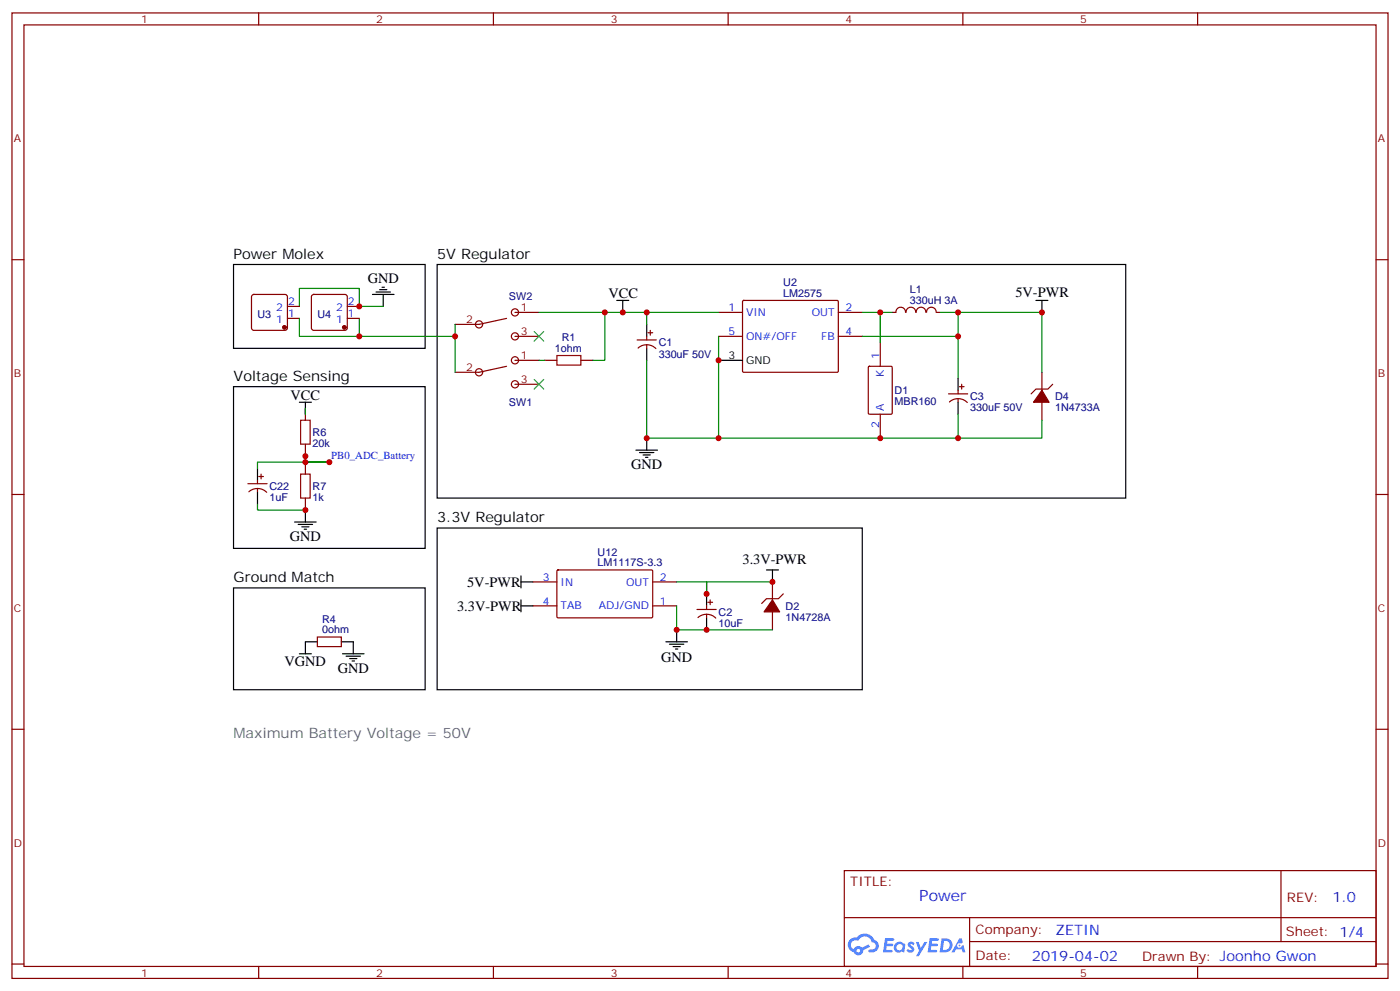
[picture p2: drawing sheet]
<svg xmlns="http://www.w3.org/2000/svg" width="412mm" height="292mm" viewBox="0 0 412 292" stroke-linecap="round" stroke-linejoin="round" font-family="sans-serif">
<g fill="none" stroke="#870000" stroke-width=".35">
<path d="M3.5 3.8h405.4v284.3h-405.4zM7.1 7.3h398.2v277.3h-398.2zM76.2 3.8v3.5M145.3 3.8v3.5M214.5 3.8v3.5M283.6 3.8v3.5M352.8 3.8v3.5M3.5 76.5h3.6M405.3 76.5h3.6M3.5 145.6h3.6M405.3 145.6h3.6M3.5 214.8h3.6"/>
<path d="M405.3 214.8h3.6M248.7 256.4h156.6v28.2h-156.6zM377.3 256.4v20.9M248.7 270.2h156.5M285.6 277.3h119.6M285.6 270.2v14.2M3.5 283.9h3.6M76.2 284.6v3.5M145.3 284.6v3.5M214.5 284.6v3.5M283.6 284.6v3.5M352.8 284.6v3.5"/>
<path d="M405.3 283.9h3.6"/>
</g>
<g fill="#5487ff">
<path d="M267.7 277.6a1.22 1.22 0 0 1 1.7 .2l-.4 .6a.47 .47 0 0 0-.3-.4 .47 .47 0 0 0-.5 .2l.1 .2a1.14 1.14 0 0 1 .8 1.8 1.14 1.14 0 0 1-1.9 0l-.2-.2 .5-.6 .7 .5a.29 .29 0 0 0 .3-.3 .29 .29 0 0 0-.2-.3 1.04 1.04 0 0 1-.6-1.7z"/>
<path d="M260.7 276.3h2.4l.3 .2-.2 .5-1.8 .1-.1 .8h1.5l.3 .4-.3 .4h-1.6l-.2 1.1h1.7l.2 .3-.2 .3-2.6 .1z"/>
<path d="M273.8 276.3h2.4l.3 .2-.1 .5-1.8 .1-.2 .8h1.6l.3 .4-.4 .4h-1.6l-.1 1.1h1.7l.2 .3-.2 .3-2.6 .1z"/>
<path d="M282.6 276.3h.7l.3 1.3-.6 .3a.69 .69 0 0 0-1 .3 .69 .69 0 0 0 .4 .9 .69 .69 0 0 0 .9-.6l.5-.2 .6 2.2h-.8l-.2-.9h-1.8l-.5 .9h-.8z"/>
<path d="M269.8 277.4h.8l.6 1.8 1.1-1.8h.9l-2.6 4.2h-.8l.9-1.5z"/>
<path d="M277.4 276.3l-.6 4.2h1.3a2.11 2.11 0 0 0 2.5-2.1 2.11 2.11 0 0 0-2.5-2.1zM278.1 277.1a1.39 1.39 0 0 1 1.7 1.4 1.39 1.39 0 0 1-1.8 1.3h-.3z"/>
<path d="M263.7 277.9a1.54 1.54 0 0 0-.1 2.2 1.54 1.54 0 0 0 2.2 .1l.6 .3 .3-2.3-.2-.3h-.4a1.49 1.49 0 0 0-2.4 0zM264 278.9a.94 .94 0 0 1 1.8 0 .94 .94 0 0 1-1.8 0z"/>
<path d="M250.4 276.7a2.18 2.18 0 0 0 1.1 3.7 1.44 1.44 0 0 0 1.6 .9 1.44 1.44 0 0 0 1.2-1.4l2-1.1-.5-.7-1.9 1a1.47 1.47 0 0 0-2.4 .4 1.39 1.39 0 0 1-.7-1.9 1.39 1.39 0 0 1 2-.5 2.12 2.12 0 0 1 2.2-1.3 2.12 2.12 0 0 1 1.9 1.7 1.14 1.14 0 0 1 1.1 1.4 1.14 1.14 0 0 1-1.7 .7 .43 .43 0 0 0-.5 .4 .43 .43 0 0 0 .4 .5 1.98 1.98 0 0 0 2.5-1.2 1.98 1.98 0 0 0-1.2-2.6 3.1 3.1 0 0 0-5.3-.6l-.9 .1zM252.3 280a.55 .55 0 0 1 1.1 0 .55 .55 0 0 1-1.1 0z"/>
<circle cx="282.6" cy="278.4" r=".26"/>
</g>
<g fill="none" stroke="#870000" stroke-width=".35">
<path d="M74.3 86.9l.5-.2h9.2l.5 .2 .2 .5v9.2l-.3 .5-.4 .2h-9.2l-.5-.2-.2-.5v-9.2zM84.7 93.8h3.5M84.7 90.2h3.5M92 86.9l.4-.2h9.2l.5 .2 .2 .5v9.2l-.2 .5-.5 .2h-9.2l-.5-.2-.2-.5v-9.2zM102.3 93.8h3.5M102.3 90.2h3.5M149.2 93.8l-8.1 1.7h-7M151.7 99.1h7M151.7 92h7M190.5 99.1v1M190.9 98h1.4M191.6 97.3v1.4"/>
<path d="M211.7 99.1h7M211.7 92h7M218.8 88.7l.3-.2h27.7l.1 .3v20.7l-.3 .1h-27.7l-.2-.3zM246.9 99.1h7.1M246.9 92h7.1M262.8 92h1.1M263.9 92a1.41 1.41 0 0 1 1.4-1.5 1.41 1.41 0 0 1 1.4 1.5M266.9 92a1.41 1.41 0 0 1 1.4-1.5 1.41 1.41 0 0 1 1.4 1.5M269.9 92a1.41 1.41 0 0 1 1.4-1.5 1.41 1.41 0 0 1 1.4 1.5M272.9 92a1.41 1.41 0 0 1 1.4-1.5 1.41 1.41 0 0 1 1.5 1.5M275.9 92h1M149.2 107.9l-8.1 1.7h-7"/>
<path d="M151.7 113.2h7M151.7 106.1h7M160.5 106.1h3.5M171.1 106.1h3.5M187.7 100.1h5.6M188 102.5a3.8 3.8 0 0 1 5.2 .2M190.5 101.5v1.1M255.8 108.1l.3-.2h6.4l.3 .2v13.5l-.2 .3-6.5 .1-.3-.2zM259.3 100.8v7.1M279.4 116h5.6M279.7 118.4a3.8 3.8 0 0 1 5.2 .1M282.2 114.9v1.1"/>
<path d="M282.2 117.4v1.1M282.6 113.9h1.4M283.3 113.2v1.4M306.9 109.6v5.3M306.9 118.5v5.3M310.1 113.2l-1.4 1.4h-3.5l-1.5 1.4M76.9 139.6v1.4M90 120.2v3.6M90 130.8v3.5M90 136.1v3.5M259.3 122v7M73 142.5h5.7"/>
<path d="M73.3 144.8a3.8 3.8 0 0 1 5.3 .2M75.8 141.4v1.1M75.8 143.9v1M76.2 140.3h1.4M90 146.7v3.5M157 171.4h7M157 178.4h7M164.1 168l.3-.1h27.7l.2 .3-.1 13.6-.3 .2-27.7-.1-.2-.3zM192.3 171.4h7M192.3 178.4h7M205.3 179.5h5.7M208.1 178.4v1.1"/>
<path d="M208.5 177.4h1.4M209.2 176.7v1.4M227.5 171.4v5.3M230.7 174.9l-1.4 1.4h-3.5l-1.4 1.4M93.5 187.6h7v2.8h-7zM205.6 181.9a3.8 3.8 0 0 1 5.2 .1M208.1 180.9v1.1M227.5 180.2v5.3"/>
<circle cx="141.1" cy="95.5" r="1.06"/>
<circle cx="151.7" cy="99.1" r="1.06"/>
<circle cx="151.7" cy="92" r="1.06"/>
<circle cx="141.1" cy="109.6" r="1.06"/>
<circle cx="151.7" cy="113.2" r="1.06"/>
<circle cx="151.7" cy="106.1" r="1.06"/>
</g>
<g fill="none" stroke="#000" stroke-width=".35">
<path d="M68.8 77.9h56.4v24.7h-56.4zM128.8 77.9h202.8v68.8h-202.8zM109.7 86.7h6.4M110.8 86h4.2M111.8 85.3h2.1M112.5 84.6h.7M112.9 86.7v3.5M181.7 88.5h3.5M183.4 88.5v3.5M190.5 95.5v3.6M305.2 88.5h3.5M306.9 88.5v3.5"/>
<path d="M68.8 113.9h56.4v47.6h-56.4zM88.2 118.5h3.5M90 118.5v3.5M190.5 102.6v3.5M211.7 106.1h7M282.2 111.4v3.5M282.2 118.5v3.5M75.8 137.9v3.5M187.3 132.6h6.4M188.4 133.3h4.2M189.4 134h2.2M190.1 134.7h.8"/>
<path d="M190.5 129v3.6M75.8 144.9v3.5M86.8 153.7h6.3M87.8 154.4h4.3M88.9 155.2h2.1M89.6 155.9h.7M90 150.2v3.5M128.8 155.5h125.2v47.6h-125.2zM68.8 173.1h56.4v30h-56.4zM153.5 171.4h3.5M153.5 169.6v3.5M153.5 176.7v3.5"/>
<path d="M153.5 178.4h3.5M208.1 174.9v3.5M225.8 167.9h3.5M227.5 167.9v3.5M88.2 192.5h3.5M93.5 189h-3.5v3.5M100.5 189h3.6v3.5M100.9 192.5h6.3M102 193.3h4.2M103 194h2.1M103.7 194.7h.7M196.1 189h6.4"/>
<path d="M197.2 189.7h4.2M198.3 190.4h2.1M199 191.1h.7M199.3 185.5v3.5M208.1 182v3.5"/>
</g>
<g fill="none" stroke="#008700" stroke-width=".35">
<path d="M88.2 90.2v-5.3h17.6v5.3h7.1M88.2 93.8v5.3h45.9M105.8 93.8v5.3M134.1 95.5v14.1M158.7 92h53M178.2 92v14.1h-3.6M190.5 92v3.5M211.7 99.1v29.9M254 92h5.3v8.8M254 99.1h28.2M259.3 92h3.5M276.9 92h5.3v19.4"/>
<path d="M282.2 92h24.7v17.6M158.7 106.1h1.8M190.5 106.1v22.9h91.7v-7M90 136.1v-1.8v1.8h7h-21.2v1.8M90 120.2v1.8M306.9 123.8v5.2h-24.7M75.8 148.4v1.8h14.2M199.3 171.4h8.8v3.5v-3.5h19.4M199.3 178.4v7.1h28.2"/>
</g>
<path d="M157.3 97.6l2.9 2.9M160.2 97.6l-2.9 2.9M157.3 111.8l2.9 2.8M160.2 111.8l-2.9 2.8" fill="none" stroke="#3c3" stroke-width=".35"/>
<path d="M164 104.7h7.1v2.8h-7.1zM88.5 123.8h2.9v7h-2.9zM88.5 139.6h2.9v7.1h-2.9z" fill="none" stroke="#a10000" stroke-width=".35"/>
<g fill="#870000" stroke="#870000" stroke-width=".35">
<path d="M227.5 176.7l2.2 3.5h-4.6z"/>
<path d="M306.9 114.9l2.1 3.6h-4.6z"/>
<circle cx="101.4" cy="96.4" r=".53"/>
<circle cx="83.8" cy="96.4" r=".53"/>
</g>
<path d="M96.7 136.1h.7M97 135.7v.8" fill="none" stroke="#000" stroke-width=".29"/>
<g fill="#c00">
<circle cx="90" cy="136.1" r=".88"/>
<circle cx="90" cy="150.2" r=".88"/>
<circle cx="105.8" cy="90.2" r=".88"/>
<circle cx="105.8" cy="99.1" r=".88"/>
<circle cx="211.7" cy="106.1" r=".88"/>
<circle cx="178.2" cy="92" r=".88"/>
<circle cx="190.5" cy="92" r=".88"/>
<circle cx="183.4" cy="92" r=".88"/>
<circle cx="282.2" cy="99.1" r=".88"/>
<circle cx="190.5" cy="129" r=".88"/>
<circle cx="211.7" cy="129" r=".88"/>
<circle cx="259.3" cy="129" r=".88"/>
<circle cx="282.2" cy="92" r=".88"/>
<circle cx="282.2" cy="129" r=".88"/>
<circle cx="259.3" cy="92" r=".88"/>
<circle cx="306.9" cy="92" r=".88"/>
<circle cx="208.1" cy="174.9" r=".88"/>
<circle cx="227.5" cy="171.4" r=".88"/>
<circle cx="208.1" cy="185.5" r=".88"/>
<circle cx="199.3" cy="185.5" r=".88"/>
<circle cx="134.1" cy="99.1" r=".88"/>
<circle cx="97" cy="136.1" r=".88"/>
<circle cx="90" cy="134.3" r=".88"/>
</g>
<text font-size="4.6" fill="#00f" x="270.8" y="265.4">Power</text>
<g font-size="4.2">
<text x="68.8" y="76.1">Power Molex</text>
<text x="128.8" y="76.1">5V Regulator</text>
<text x="108.3" y="83.5">GND</text>
<text x="179.2" y="87.8">VCC</text>
<text x="299.1" y="87.4">5V-PWR</text>
<text x="68.8" y="112.1">Voltage Sensing</text>
<text x="85.6" y="117.7">VCC</text>
<text x="185.9" y="138.2">GND</text>
<text x="128.8" y="153.7">3.3V Regulator</text>
<text x="85.4" y="159.4">GND</text>
<text x="218.7" y="166.1">3.3V-PWR</text>
<text x="68.8" y="171.4">Ground Match</text>
<text x="137.6" y="172.8">5V-PWR</text>
<text x="134.7" y="179.9">3.3V-PWR</text>
<text x="83.8" y="196">VGND</text>
<text x="194.7" y="195">GND</text>
<text x="99.5" y="198.2">GND</text>
</g>
<text font-size="4.2" fill="#666" x="68.8" y="217.2">Maximum Battery Voltage = 50V</text>
<g font-size="4.2" fill="#00f">
<text x="392.5" y="265.7">1.0</text>
<text x="310.9" y="275.2">ZETIN</text>
<text x="304" y="283">2019-04-02</text>
</g>
<g font-size="3.9" fill="#800">
<text x="250.5" y="261">TITLE:</text>
<text x="379.1" y="265.7">REV:</text>
<text x="287.4" y="275.2">Company:</text>
<text x="378.7" y="275.8">Sheet: 1/4</text>
<text x="287.4" y="282.9">Date:</text>
<text x="336.4" y="282.9">Drawn By: Joonho Gwon</text>
</g>
<g font-size="3.2" fill="#800">
<text x="41.6" y="6.8">1</text>
<text x="110.8" y="6.8">2</text>
<text x="179.9" y="6.8">3</text>
<text x="249.1" y="6.8">4</text>
<text x="318.2" y="6.8">5</text>
<text x="4.1" y="41.9">A</text>
<text x="405.9" y="41.9">A</text>
<text x="137.3" y="95.2">2</text>
<text x="153.5" y="91.7">1</text>
<text x="153.5" y="98.7">3</text>
<text x="153.5" y="105.8">1</text>
<text x="4.1" y="111.1">B</text>
<text x="137.3" y="109.3">2</text>
<text x="153.5" y="112.8">3</text>
<text x="405.9" y="111.1">B</text>
<text x="4.1" y="180.2">C</text>
<text x="405.9" y="180.2">C</text>
<text x="4.1" y="249.3">D</text>
<text x="405.9" y="249.3">D</text>
<text x="41.6" y="287.6">1</text>
<text x="110.8" y="287.6">2</text>
<text x="179.9" y="287.6">3</text>
<text x="249.1" y="287.6">4</text>
<text x="318.2" y="287.6">5</text>
</g>
<g font-size="3.2" fill="#00f">
<text x="84.8" y="89.9">2</text>
<text x="102.5" y="89.9">2</text>
<text x="81.3" y="95.2">1</text>
<text x="81.3" y="91.7">2</text>
<text x="84.8" y="93.4">1</text>
<text x="99" y="95.2">1</text>
<text x="99" y="91.7">2</text>
<text x="102.5" y="93.4">1</text>
<text x="214.6" y="91.7">1</text>
<text x="219.8" y="93.1">VIN</text>
<text x="239.1" y="93.1">OUT</text>
<text x="249.1" y="91.7">2</text>
<text x="214.6" y="98.7">5</text>
<text x="219.8" y="100.1">ON#/OFF</text>
<text x="241.9" y="100.1">FB</text>
<text x="249.1" y="98.7">4</text>
<text x="258.9" y="105.8" transform="rotate(-90 258.9 105.8)">1</text>
<text x="260.3" y="111.1" transform="rotate(-90 260.3 111.1)">K</text>
<text x="260.3" y="120.9" transform="rotate(-90 260.3 120.9)">A</text>
<text x="258.9" y="126.1" transform="rotate(-90 258.9 126.1)">2</text>
<text x="97.6" y="135.3">PB0_ADC_Battery</text>
<text x="159.9" y="171">3</text>
<text x="165.1" y="172.4">IN</text>
<text x="184.4" y="172.4">OUT</text>
<text x="194.4" y="171">2</text>
<text x="159.9" y="178.1">4</text>
<text x="165.1" y="179.5">TAB</text>
<text x="176.4" y="179.5">ADJ/GND</text>
<text x="194.4" y="178.1">1</text>
</g>
<g font-size="3.2" fill="#000080">
<text x="149.9" y="88.3">SW2</text>
<text x="230.7" y="87.4">LM2575</text>
<text x="230.7" y="84.2">U2</text>
<text x="268" y="89.4">330uH 3A</text>
<text x="268" y="86.3">L1</text>
<text x="75.9" y="93.5">U3</text>
<text x="93.5" y="93.5">U4</text>
<text x="165.5" y="100.5">R1</text>
<text x="163.4" y="103.8">1ohm</text>
<text x="194" y="105.6">330uF 50V</text>
<text x="194" y="102">C1</text>
<text x="149.9" y="119.7">SW1</text>
<text x="263.5" y="119.3">MBR160</text>
<text x="263.5" y="116">D1</text>
<text x="285.8" y="117.9">C3</text>
<text x="310.8" y="117.8">D4</text>
<text x="285.8" y="121">330uF 50V</text>
<text x="310.8" y="121.1">1N4733A</text>
<text x="92.1" y="131.6">20k</text>
<text x="92.1" y="128.4">R6</text>
<text x="79.4" y="147.4">1uF</text>
<text x="79.4" y="144.3">C22</text>
<text x="92.1" y="147.5">1k</text>
<text x="92.1" y="144.3">R7</text>
<text x="176" y="166.8">LM1117S-3.3</text>
<text x="176.1" y="163.6">U12</text>
<text x="231.4" y="179.6">D2</text>
<text x="94.9" y="183.4">R4</text>
<text x="211.7" y="184.5">10uF</text>
<text x="211.7" y="181.4">C2</text>
<text x="231.4" y="182.8">1N4728A</text>
<text x="94.9" y="186.5">0ohm</text>
</g>
<g font-size="3.2">
<text x="214.6" y="105.8">3</text>
<text x="219.8" y="107.2">GND</text>
</g>
</svg>
